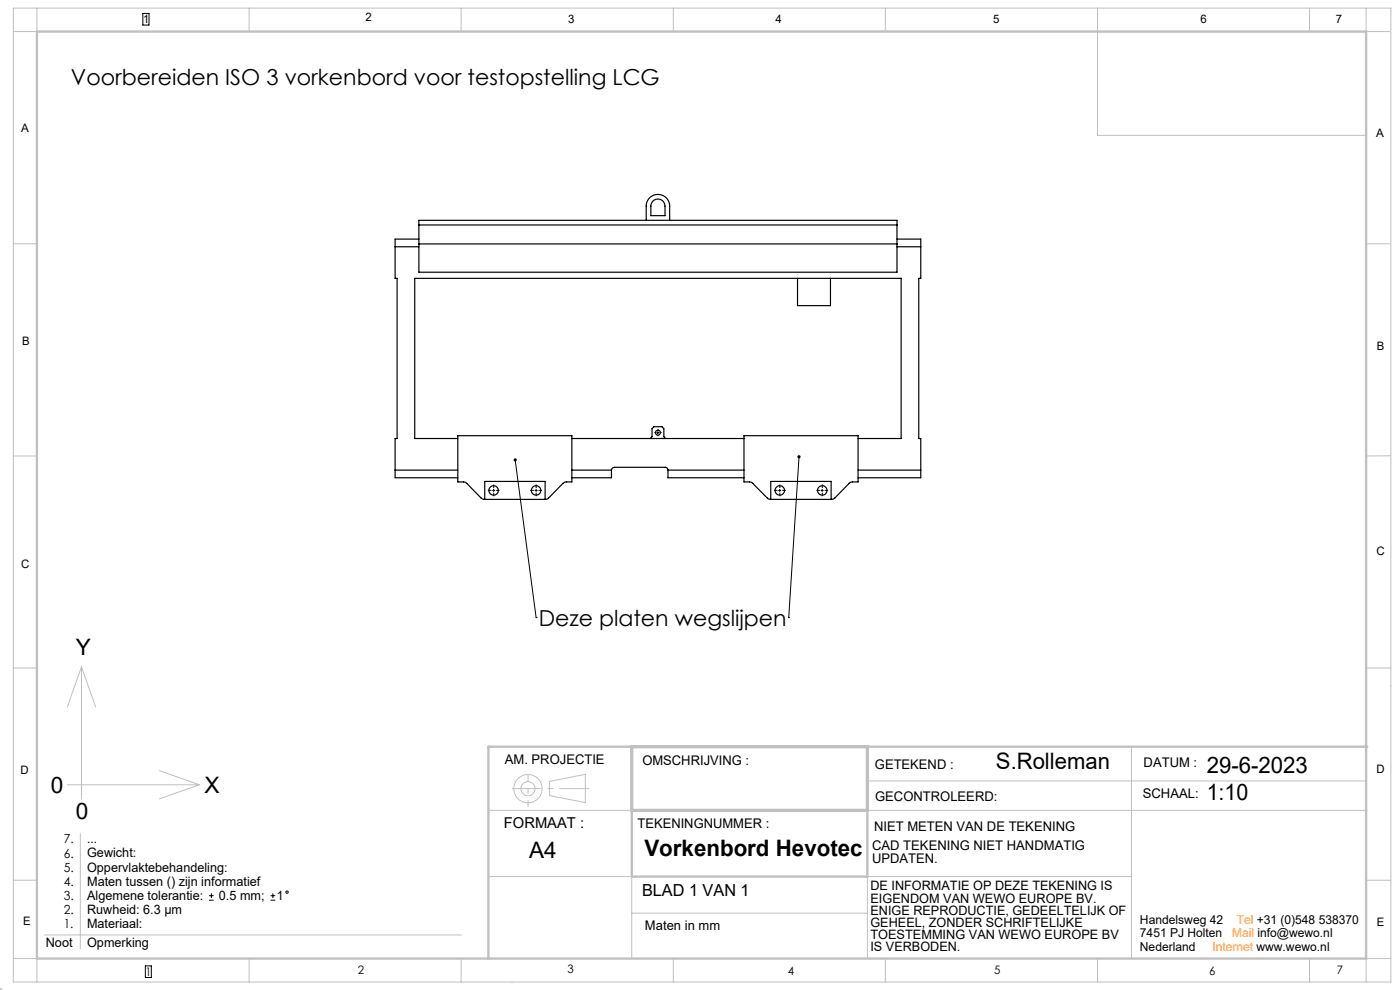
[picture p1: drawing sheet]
<svg xmlns="http://www.w3.org/2000/svg" width="297mm" height="210mm" viewBox="0 0 297 210" stroke-linecap="round" stroke-linejoin="round" font-family="sans-serif">
<g fill="none" stroke="#000" stroke-width=".25">
<path d="M83.8 52.3h5.1M88.9 51.7h101.4M88.9 46.7h101.4v11h-101.4zM88.9 47.7h101.4M88.9 50.7h-5.1v8.3h.4v34h-.4v8.3h13.3M137.1 46.7v-3a2.49 2.49 0 0 1 2.5-2.5 2.49 2.49 0 0 1 2.5 2.5v3M138.5 42.7a1.49 1.49 0 0 1 1.7-.4 1.49 1.49 0 0 1 .9 1.4v2h-3v-2.2zM169.2 59v5.8h7v-5.8M190.3 50.7h5v8.3h-.4v34h.4v8.3h-13.3M190.3 52.3h5M83.8 99.7h13.3M97.1 92.4h24.2v9.8h-1.2l-.5 .2-3.2 3.2-.6 .3h-13.4l-3.5-3.5-.5-.2h-1.3z"/>
<path d="M97.1 93h-9.1v-34h103.2v34h-9.2M121.3 93h36.5M121.3 99.7h8.4M129.7 99.7a.6 .6 0 0 1 .6-.6h10.8a.6 .6 0 0 1 .6 .6M129.7 99.7v1.6h-8.4M137.9 93l.4-.4v-1.7l.4-.4h1.7l.4 .4v1.7l.4 .4M141.7 99.7h16.1M141.7 99.7v1.6h16.1M157.8 92.4h24.2v9.8h-1.2l-.5 .2-3.2 3.2-.6 .3-13.5-.1-3.4-3.4-.5-.2h-1.3zM182 99.7h13.3M102.8 105.9v-3.8h12.8v3.8M163.5 105.9v-3.8h12.8v3.8"/>
<circle cx="139.6" cy="91.8" r=".52"/>
<circle cx="104.7" cy="104" r="1"/>
<circle cx="113.7" cy="104" r="1"/>
<circle cx="165.4" cy="104" r="1"/>
<circle cx="174.4" cy="104" r="1"/>
</g>
<g fill="none" stroke="#000" stroke-width=".21">
<path d="M30.3 2.8h1.3v2.5h-1.3zM109.3 97.6l4.4 33.4M139.3 91.8h.5M139.6 91.5v.5M169.5 96.9l-2.2 34.1M104.5 104h.5M104.7 103.8v.5M113.5 104h.5M113.7 103.8v.5M165.2 104h.5M165.4 103.8v.5M174.2 104h.5"/>
<path d="M174.4 103.8v.5M113.7 131h.1M167.3 131h.1M44.3 191h1M44.3 190h1M44.8 189.5v1M57.4 191h1M57.4 190h1M57.9 189.5v1M30.8 204.9h1.3v2.5h-1.3z"/>
<circle cx="60.9" cy="189.3" r=".24"/>
</g>
<g fill="none" stroke="#c0c0c0" stroke-width=".21">
<path d="M2.8 1.7h292.3v206.6h-292.3zM7.8 1.7v5h-5M52.8 1.7v5M97.8 1.7v5M142.8 1.7v5M187.8 1.7v5M232.8 6.7h62M232.8 1.7v27h57v-27M277.8 1.7v5M2.8 51.7h5M289.8 51.7h5.1M2.8 96.7h5"/>
<path d="M294.9 96.7h-5M2.8 141.7h5M17.3 141.5v28M17.3 141.5l-3 8.5M17.3 141.5l3 8.5M184 158.4v44.9M240 158.4v44.9M290 141.7h5M14.3 166.5h28M17 176.8v24.5M33.8 163.5l8.5 3M42.3 166.5l-8.5 3"/>
<path d="M103.6 171.9h186.5M116.6 165.8l7.6-1.6v6l-7.6-1.4zM134 163.4v39.9M183.8 165.7h106M2.8 186.7h5M9.4 198.3h88.5M103.6 185.9h136.4M134 193.7h50M290 186.7h5M-.1 210h.6M0 210l.1 .1M0 209.5v.6"/>
<path d="M.4 209.6l-.4 .5M2.8 203.3h5v5M52.8 203.3v5M97.8 203.3v5M142.8 203.3v5M187.8 203.3v5M232.8 203.3v5M277.8 203.3v5M295.1 203.3h-5.3v5"/>
<circle cx="112" cy="167.3" r="3"/>
<circle cx="112" cy="167.3" r="1.5"/>
</g>
<g fill="none" stroke="#000" stroke-width=".21" stroke-dasharray="15.2 1.3 1.3 1.3" stroke-linecap="butt">
<path d="M139.1 91.8h-.3M139.6 91.3v-.3M139.6 92.3v.2M140.1 91.8h.3M104.2 104h-.7M104.7 103.5v-.7M104.7 104.5v.8M105.2 104h.8M113.2 104h-.7M113.7 103.5v-.7M113.7 104.5v.8M114.2 104h.8"/>
<path d="M164.9 104h-.7M165.4 103.5v-.7M165.4 104.5v.8M165.9 104h.8M173.9 104h-.7M174.4 103.5v-.7M174.4 104.5v.8M174.9 104h.8"/>
</g>
<path d="M108.6 167.3h16.4" fill="none" stroke="#c0c0c0" stroke-width=".21" stroke-dasharray="15.2 1.3 1.3 1.3" stroke-dashoffset="9" stroke-linecap="butt"/>
<path d="M112 164.4v6.8" fill="none" stroke="#c0c0c0" stroke-width=".21" stroke-dasharray="15.2 1.3 1.3 1.3" stroke-dashoffset="13.8" stroke-linecap="butt"/>
<path d="M7.8 6.7h282v196.6h-282zM290.1 158.4h-186.5v44.9M134 171.9h50v14h-50z" fill="none" stroke="#c0c0c0" stroke-width=".5"/>
<path d="M134 158.4h50v13.5h-50z" fill="none" stroke="#c0c0c0" stroke-width=".7"/>
<path d="M169.3 96.6a.34 .34 0 0 0 0 .6 .34 .34 0 0 0 .5-.2 .34 .34 0 0 0-.3-.5v.4v-.4zM109.1 97.3a.34 .34 0 0 0 0 .5 .34 .34 0 0 0 .5-.2 .34 .34 0 0 0-.3-.4v.4v-.4z" fill="#000"/>
<g font-size="4.8">
<text x="16.1" y="139">Y</text>
<text x="211.3" y="163.2">S.Rolleman</text>
<text x="256" y="164">29-6-2023</text>
<text x="10.8" y="168.2">0</text>
<text x="16.1" y="173.7">0</text>
<text x="43.4" y="168.2">X</text>
<text x="256" y="169.6">1:10</text>
<text x="112.2" y="181.9">A4</text>
<text x="136.7" y="181.7">Vorkenbord Hevotec</text>
</g>
<g font-size="4.7">
<text x="15" y="18">Voorbereiden ISO 3 vorkenbord voor testopstelling LCG</text>
<text x="114.3" y="132.7">Deze platen wegslijpen</text>
</g>
<text font-size="3.5" x="136.2" y="190">BLAD 1 VAN 1</text>
<text font-size="3.2" x="106.9" y="175.7">FORMAAT :</text>
<g font-size="2.8">
<text x="107.1" y="162">AM. PROJECTIE</text>
<text x="136.3" y="162.3">OMSCHRIJVING :</text>
<text x="185.6" y="163">GETEKEND :</text>
<text x="242.6" y="162.6">DATUM :</text>
<text x="185.7" y="169.8">GECONTROLEERD:</text>
<text x="242.4" y="169.2">SCHAAL:</text>
<text x="135.2" y="175.7">TEKENINGNUMMER :</text>
<text x="185.4" y="176.2">NIET METEN VAN DE TEKENING</text>
<text x="185" y="180.3">CAD TEKENING NIET HANDMATIG</text>
<text x="185" y="183.1">UPDATEN.</text>
<text x="136.8" y="197.3">Maten in mm</text>
</g>
<g font-size="2.7">
<text x="13.5" y="178.9">7.</text>
<text x="18.5" y="178.9">...</text>
<text x="13.5" y="181.9">6.</text>
<text x="13.5" y="184.9">5.</text>
<text x="18.5" y="181.9">Gewicht:</text>
<text x="18.5" y="184.9">Oppervlaktebehandeling:</text>
<text x="13.5" y="187.9">4.</text>
<text x="13.5" y="190.9">3.</text>
<text x="18.5" y="187.9">Maten tussen () zijn informatief</text>
<text x="18.5" y="190.9">Algemene tolerantie:</text>
<text x="46.4" y="190.9">0.5 mm;</text>
<text x="58.7" y="190.9">1</text>
<text x="184.7" y="188.9">DE INFORMATIE OP DEZE TEKENING IS</text>
<text x="184.7" y="191.4">EIGENDOM VAN WEWO EUROPE BV.</text>
<text x="13.5" y="193.9">2.</text>
<text x="13.5" y="196.9">1.</text>
<text x="18.5" y="193.9">Ruwheid: 6.3 μm</text>
<text x="18.5" y="196.9">Materiaal:</text>
<text x="184.7" y="194">ENIGE REPRODUCTIE, GEDEELTELIJK OF</text>
<text x="184.7" y="196.6">GEHEEL, ZONDER SCHRIFTELIJKE</text>
<text x="9.7" y="200.9">Noot</text>
<text x="18.5" y="200.8">Opmerking</text>
<text x="184.7" y="199.2">TOESTEMMING VAN WEWO EUROPE BV</text>
<text x="184.7" y="201.8">IS VERBODEN.</text>
</g>
<g font-size="2.6">
<text x="241.8" y="196">Handelsweg 42</text>
<text x="241.8" y="198.9">7451 PJ Holten</text>
<text x="241.8" y="201.8">Nederland</text>
</g>
<g font-size="2.6" fill="#ff8000">
<text x="262.4" y="196">Tel +31 (0)548 538370</text>
<text x="257.2" y="201.8">Internet www.wewo.nl</text>
<text x="261.4" y="198.9">Mail info@wewo.nl</text>
</g>
<g font-size="2.5">
<text x="30.4" y="4.9">1</text>
<text x="77.5" y="4.5">2</text>
<text x="120.5" y="4.8">3</text>
<text x="164.5" y="5">4</text>
<text x="210.7" y="4.9">5</text>
<text x="254.7" y="4.9">6</text>
<text x="283.4" y="4.8">7</text>
<text x="4.5" y="28.1">A</text>
<text x="292" y="29">A</text>
<text x="4.7" y="73.1">B</text>
<text x="292.1" y="74.3">B</text>
<text x="292" y="117.8">C</text>
<text x="4.5" y="120.4">C</text>
<text x="4.3" y="164.2">D</text>
<text x="292" y="164">D</text>
<text x="4.9" y="196.3">E</text>
<text x="292.1" y="196.5">E</text>
<text x="30.9" y="207">1</text>
<text x="75.9" y="206.6">2</text>
<text x="120.4" y="206.5">3</text>
<text x="167.2" y="206.8">4</text>
<text x="210.9" y="206.5">5</text>
<text x="256.5" y="206.7">6</text>
<text x="283.6" y="206.6">7</text>
</g>
</svg>
